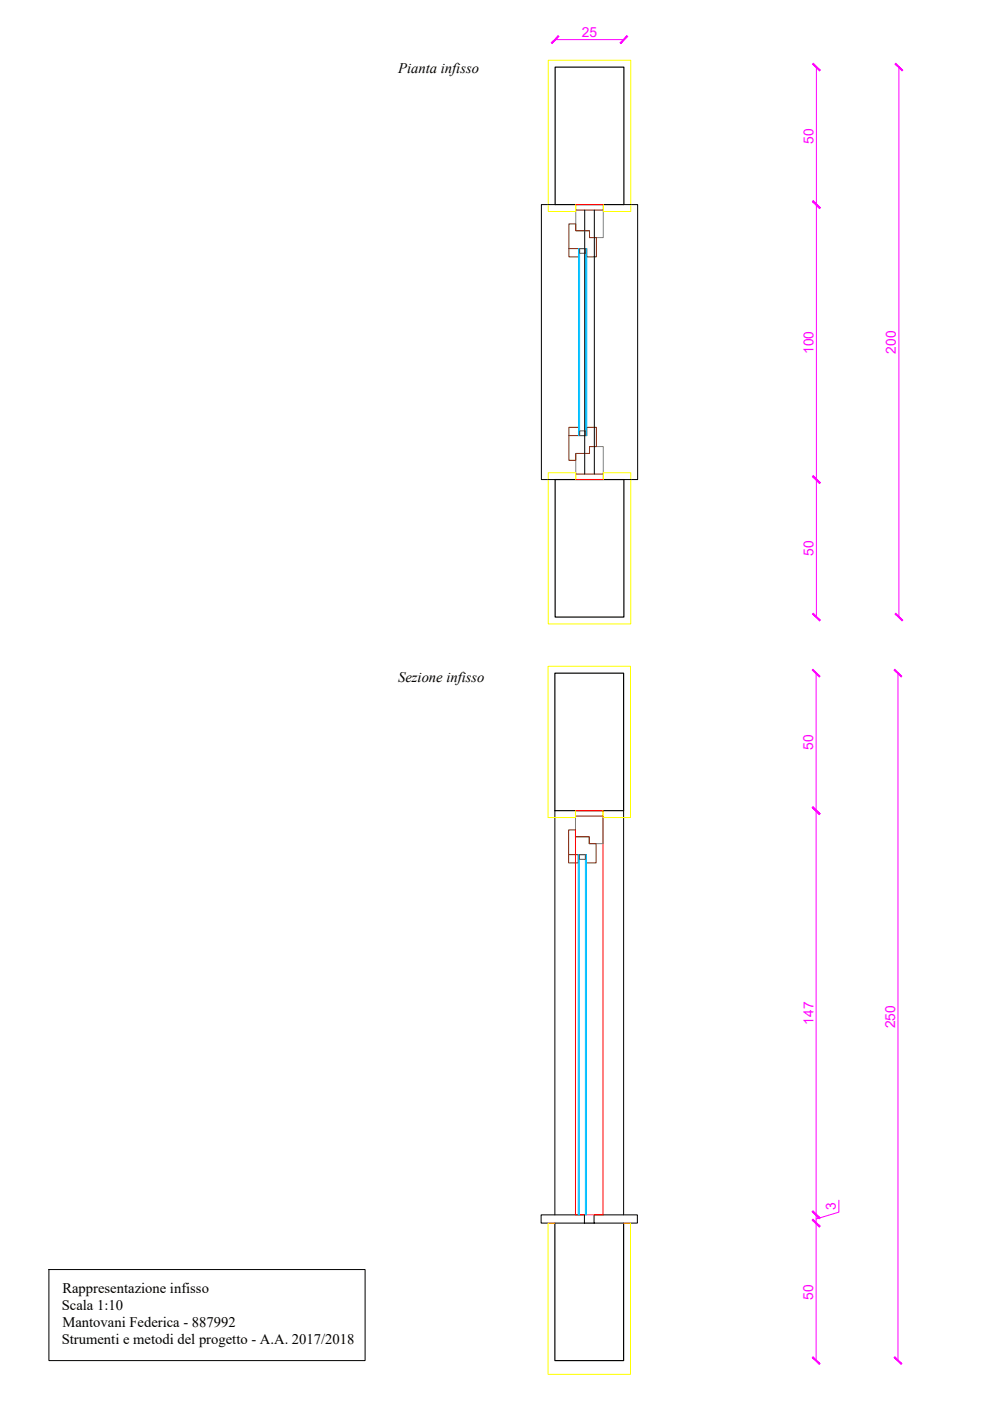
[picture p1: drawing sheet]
<svg xmlns="http://www.w3.org/2000/svg" width="420mm" height="594mm" viewBox="0 0 420 594" stroke-linecap="round" stroke-linejoin="round" font-family="sans-serif">
<!-- layer: muri -->
<path d="M235.4 86.8v-58.3h29.1v58.3M235.4 203.4v58.3h29.1v-58.3" fill="none" stroke="#000" stroke-width=".5"/>
<!-- layer: 0 -->
<path d="M235.2 343.8v-58.3h29.2v58.3M235.2 518.6v58.3h29.2v-58.3" fill="none" stroke="#000" stroke-width=".5"/>
<!-- layer: fori -->
<path d="M235.4 86.8h29.1M235.4 203.4h29.1M235.2 343.8h29.2" fill="none" stroke="#000" stroke-width=".5"/>
<path d="M235.2 343.8v171.4M264.4 343.8v171.4" fill="none" stroke="#000" stroke-width=".42"/>
<!-- layer: lastre -->
<path d="M235.4 86.8h-5.9v116.6h5.9M247.9 97.8v94.5M264.5 86.8h5.8v116.6h-5.8M252 100.7v88.7M229.4 515.2h18.4v3.4h-18.4zM251.9 515.2h18.3v3.4h-18.3z" fill="none" stroke="#000" stroke-width=".42"/>
<path d="M247.8 518.6h4.1" fill="none" stroke="#000" stroke-width=".5"/>
<!-- layer: controtelaio -->
<path d="M244.1 86.8h11.7v2.3h-11.7zM244.1 201h11.7v2.4h-11.7zM244 343.8h11.7v2.3h-11.7zM255.7 346.1v169l-11.7 .1v-163.3" fill="none" stroke="#f00" stroke-width=".42"/>
<!-- layer: telaio -->
<path d="M244.1 89.1h11.7v11.6h-5.9v-2.9h-5.8zM244.1 192.3h5.8v-2.9h5.9v11.6h-11.7zM244 346.1h11.7v11.6h-5.9v-2.9h-5.8z" fill="none" stroke="#808080" stroke-width=".42"/>
<!-- layer: 0 -->
<path d="M247.9 89.1v8.7M252 89.1v11.6M247.9 192.3v8.7M252 189.4v11.6" fill="none" stroke="#000" stroke-width=".42"/>
<!-- layer: anta e fermavetro -->
<path d="M241.2 94.9h2.9v2.9h5.8v2.9h2.9v8.2h-4v-3.5h-7.6zM241.2 105.4v3.5h4.1v-3.5M241.2 184.7h7.6v-3.5h4v8.2h-2.9v2.9h-5.8v2.9h-2.9zM241.2 184.7v-3.5h4.1v3.5M241.1 351.9h2.9v2.9h5.8v2.9h2.9v8.2h-4v-3.5h-7.6zM241.1 362.4v3.5h4.1v-3.5" fill="none" stroke="#663600" stroke-width=".42"/>
<!-- layer: vetro -->
<path d="M245.3 105.4h.4v79.3h-.4zM248.3 105.4h.5v79.3h-.5zM245.2 362.4h.4v152.8h-.4zM248.2 362.4h.5v152.7h-.5z" fill="none" stroke="#00bfff" stroke-width=".42"/>
<!-- layer: distanziatore -->
<path d="M245.7 105.4h2.6v2h-2.6zM245.7 182.7h2.6v2h-2.6zM245.6 362.4h2.6v2h-2.6z" fill="none" stroke="#545454" stroke-width=".42"/>
<!-- layer: intonaco -->
<path d="M244.1 86.8v2.9h-11.7v-64.2h35v64.2h-11.6v-2.9M244.1 203.4v-3h-11.7v64.2h35v-64.2h-11.6v3M244 343.8v2.9h-11.7v-64.2h35v64.2h-11.6v-2.9M235.2 518.6h-2.9v64.2h35v-64.2h-2.9" fill="none" stroke="#ff0" stroke-width=".42"/>
<!-- layer: quote -->
<path d="M235.4 16.8h29.1M346.1 28.5v233.2M381.1 28.5v233.2M346 285.5v291.4M380.7 285.5v291.4M355.7 508.9v5.1l-9.7 2.9" fill="none" stroke="#f0f" stroke-width=".42"/>
<!-- layer: 0 -->
<g fill="#f0f" stroke="#f0f" stroke-width=".42">
<path d="M379.5 27.2l2.9 2.9 .3-.3zM379.8 26.9l2.9 2.9-3.2-2.6z"/>
<path d="M379.8 260.1l-.3 .3 3.2 2.6zM379.5 260.4l3.2 2.6-.3 .3z"/>
<path d="M344.5 27.2l2.9 2.9 .3-.3zM344.8 26.9l2.9 2.9-3.2-2.6z"/>
<path d="M344.8 85.1l-.3 .4 3.2 2.6zM344.5 85.5l3.2 2.6-.3 .3z"/>
<path d="M344.5 85.5l2.9 2.9 .3-.3zM344.8 85.1l2.9 3-3.2-2.6z"/>
<path d="M344.8 201.7l-.3 .4 3.2 2.6zM344.5 202.1l3.2 2.6-.3 .3z"/>
<path d="M344.5 202.1l2.9 2.9 .3-.3zM344.5 202.1l.3-.4 2.9 3z"/>
<path d="M344.8 260.1l-.3 .3 3.2 2.6zM344.5 260.4l3.2 2.6-.3 .3z"/>
<path d="M379.1 284.1l2.9 3 .3-.3zM379.1 284.1l.3-.3 2.9 3z"/>
<path d="M379.4 575.3l-.3 .3 3.2 2.6zM379.1 575.6l3.2 2.6-.3 .4z"/>
<path d="M344.4 284.1l2.9 3 .3-.3zM344.4 284.1l.3-.3 2.9 3z"/>
<path d="M344.7 342.1l-.3 .4 3.2 2.6zM344.4 342.5l3.2 2.6-.3 .3z"/>
<path d="M344.4 342.5l2.9 2.9 .3-.3zM344.7 342.1l2.9 3-3.2-2.6z"/>
<path d="M344.7 513.5l-.3 .3 3.2 2.7zM344.4 513.8l3.2 2.7-.3 .3z"/>
<path d="M344.4 513.8l2.9 3 .3-.3zM344.7 513.5l2.9 3-3.2-2.7z"/>
<path d="M344.7 517l-.3 .3 3.2 2.6zM344.4 517.3l3.2 2.6-.3 .4z"/>
<path d="M344.4 517.3l2.9 3 .3-.4zM344.4 517.3l.3-.3 2.9 2.9z"/>
<path d="M344.7 575.3l-.3 .3 3.2 2.6zM344.4 575.6l3.2 2.6-.3 .4z"/>
<path d="M236.7 15.2l-2.6 3.2 2.9-2.9zM233.7 18.1l3-2.9-2.6 3.2z"/>
<path d="M262.9 18.1l.3 .3 2.6-3.2zM265.8 15.2l.3 .3-2.9 2.9z"/>
</g>
<!-- layer: testo -->
<path d="M20.7 538.3h134.1v38.6h-134.1z" fill="none" stroke="#000" stroke-width=".42"/>
<g font-size="6.2">
<text x="168.8" y="31.1">Pianta infisso</text>
<text x="168.8" y="289">Sezione infisso</text>
<text x="26.5" y="548.5">Rappresentazione infisso</text>
<text x="26.2" y="555.6">Scala 1:10</text>
<text x="26.5" y="562.7">Mantovani Federica - 887992</text>
<text x="26.2" y="569.8">Strumenti e metodi del progetto - A.A. 2017/2018</text>
</g>
<g font-size="5.9" fill="#f0f">
<text x="246.7" y="15.6">25</text>
<text x="344.9" y="60.9" transform="rotate(-90 344.9 60.9)">50</text>
<text x="379.9" y="149.9" transform="rotate(-90 379.9 149.9)">200</text>
<text x="344.9" y="150.1" transform="rotate(-90 344.9 150.1)">100</text>
<text x="344.9" y="235.8" transform="rotate(-90 344.9 235.8)">50</text>
<text x="344.8" y="317.8" transform="rotate(-90 344.8 317.8)">50</text>
<text x="344.9" y="434.5" transform="rotate(-90 344.9 434.5)">147</text>
<text x="379.5" y="436" transform="rotate(-90 379.5 436)">250</text>
<text x="354.4" y="513.1" transform="rotate(-90 354.4 513.1)">3</text>
<text x="344.8" y="551" transform="rotate(-90 344.8 551)">50</text>
</g>
</svg>
